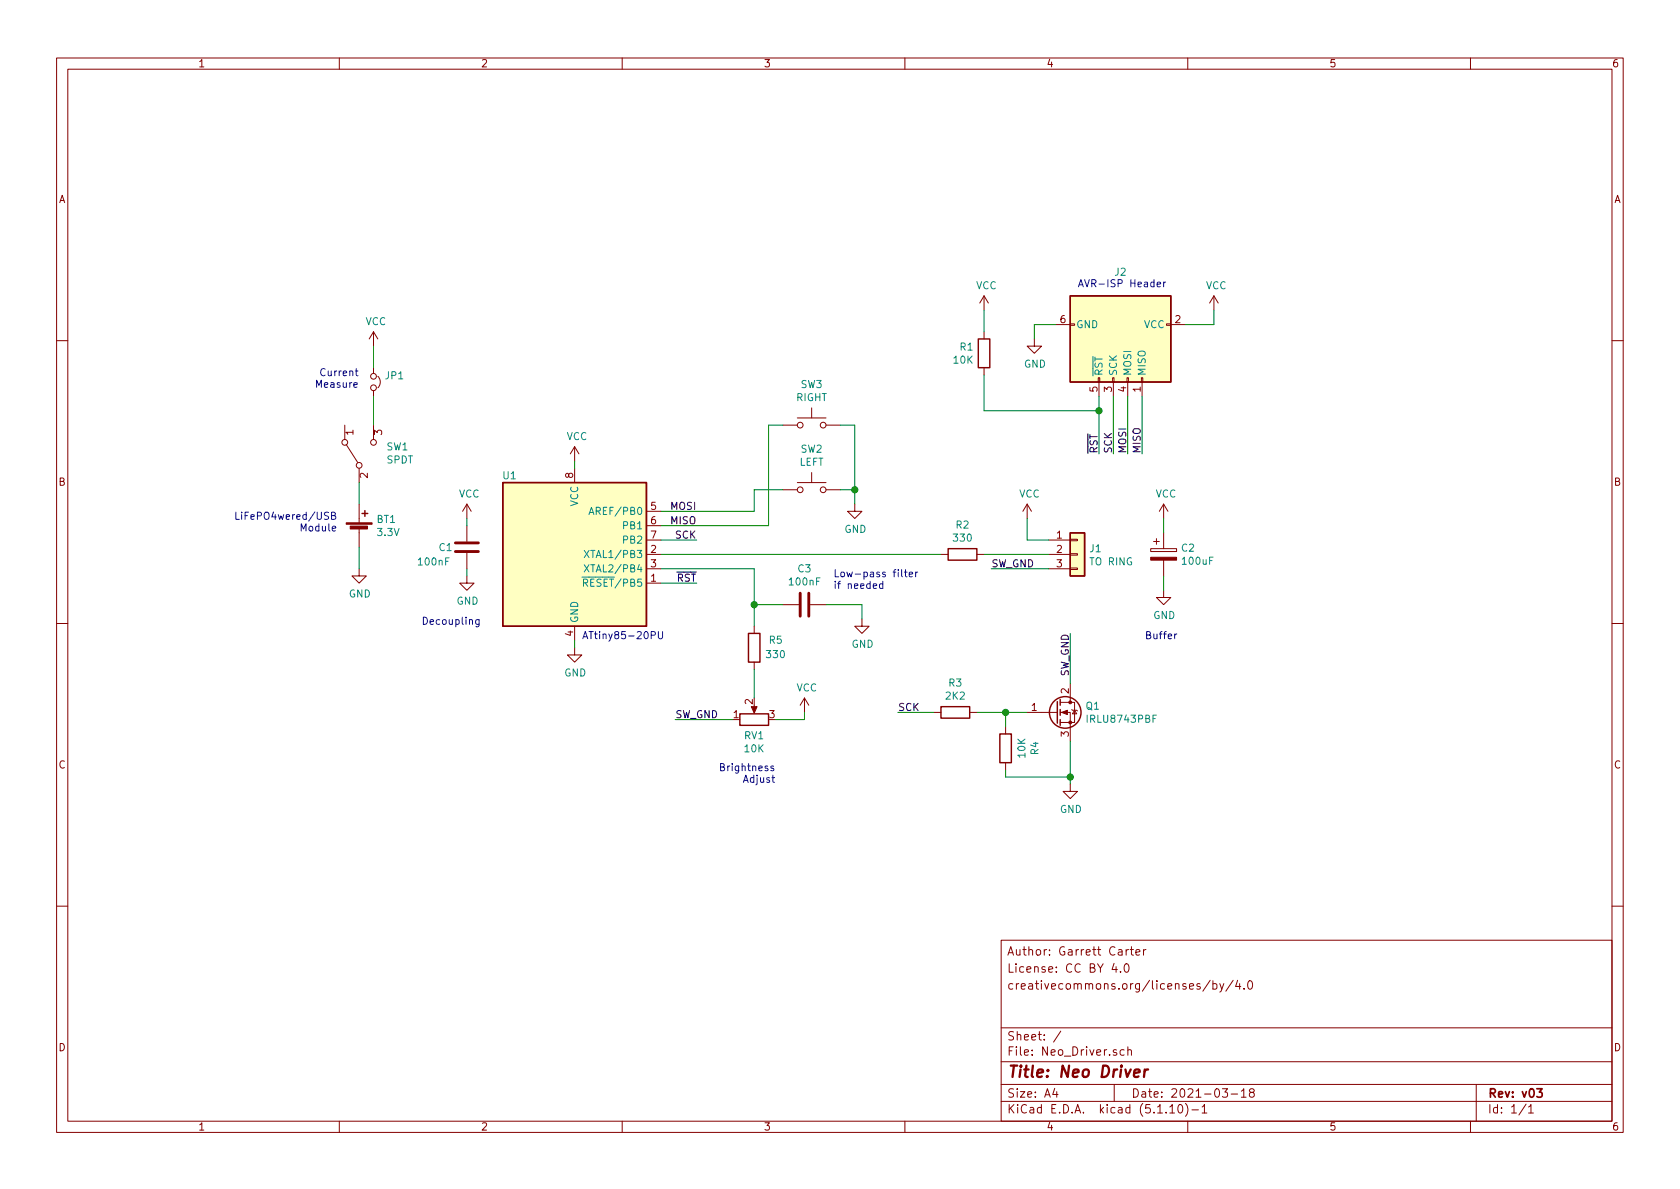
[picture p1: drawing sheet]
EESchema Schematic File Version 4
EELAYER 30 0
EELAYER END
$Descr A4 11693 8268
encoding utf-8
Sheet 1 1
Title "Neo Driver"
Date "2021-03-18"
Rev "v03"
Comp ""
Comment1 ""
Comment2 "creativecommons.org/licenses/by/4.0"
Comment3 "License: CC BY 4.0"
Comment4 "Author: Garrett Carter"
$EndDescr
$Comp
L Neo_Driver-rescue:VCC-power #PWR05
U 1 1
P 4000 3200
F 0 "#PWR05" H 4000 3050 50  0001 C CNN
F 1 "VCC" H 4017 3373 50  0000 C CNN
F 2 "" H 4000 3200 50  0001 C CNN
F 3 "" H 4000 3200 50  0001 C CNN
	1    4000 3200
	1    0    0    -1  
$EndComp
$Comp
L Neo_Driver-rescue:ATtiny85-20PU-MCU_Microchip_ATtiny U1
U 1 1
P 4000 3850
F 0 "U1" H 3600 4400 50  0000 R CNN
F 1 "ATtiny85" H 4500 3300 50  0001 R CNN
F 2 "Package_DIP:DIP-8_W7.62mm_Socket" H 4000 3850 50  0001 C CIN
F 3 "http://ww1.microchip.com/downloads/en/DeviceDoc/atmel-2586-avr-8-bit-microcontroller-attiny25-attiny45-attiny85_datasheet.pdf" H 4000 3850 50  0001 C CNN
	1    4000 3850
	1    0    0    -1  
$EndComp
$Comp
L Neo_Driver-rescue:GND-power #PWR06
U 1 1
P 4000 4500
F 0 "#PWR06" H 4000 4250 50  0001 C CNN
F 1 "GND" H 4005 4327 50  0000 C CNN
F 2 "" H 4000 4500 50  0001 C CNN
F 3 "" H 4000 4500 50  0001 C CNN
	1    4000 4500
	1    0    0    -1  
$EndComp
$Comp
L Neo_Driver-rescue:Battery_Cell-Device BT1
U 1 1
P 2500 3700
F 0 "BT1" H 2618 3796 50  0000 L CNN
F 1 "3.3V" H 2618 3705 50  0000 L CNN
F 2 "Neo_Driver:LiFePO4wered_USB_Slim" V 2500 3760 50  0001 C CNN
F 3 "~" V 2500 3760 50  0001 C CNN
	1    2500 3700
	1    0    0    -1  
$EndComp
$Comp
L Neo_Driver-rescue:VCC-power #PWR01
U 1 1
P 2600 2400
F 0 "#PWR01" H 2600 2250 50  0001 C CNN
F 1 "VCC" H 2617 2573 50  0000 C CNN
F 2 "" H 2600 2400 50  0001 C CNN
F 3 "" H 2600 2400 50  0001 C CNN
	1    2600 2400
	1    0    0    -1  
$EndComp
$Comp
L Neo_Driver-rescue:GND-power #PWR02
U 1 1
P 2500 3950
F 0 "#PWR02" H 2500 3700 50  0001 C CNN
F 1 "GND" H 2505 3777 50  0000 C CNN
F 2 "" H 2500 3950 50  0001 C CNN
F 3 "" H 2500 3950 50  0001 C CNN
	1    2500 3950
	1    0    0    -1  
$EndComp
Wire Wire Line
	2500 3350 2500 3500
Wire Wire Line
	2500 3800 2500 3950
$Comp
L Neo_Driver-rescue:GND-power #PWR016
U 1 1
P 7200 2350
F 0 "#PWR016" H 7200 2100 50  0001 C CNN
F 1 "GND" H 7205 2177 50  0000 C CNN
F 2 "" H 7200 2350 50  0001 C CNN
F 3 "" H 7200 2350 50  0001 C CNN
	1    7200 2350
	1    0    0    -1  
$EndComp
$Comp
L Neo_Driver-rescue:VCC-power #PWR017
U 1 1
P 8450 2150
F 0 "#PWR017" H 8450 2000 50  0001 C CNN
F 1 "VCC" H 8467 2323 50  0000 C CNN
F 2 "" H 8450 2150 50  0001 C CNN
F 3 "" H 8450 2150 50  0001 C CNN
	1    8450 2150
	1    0    0    -1  
$EndComp
$Comp
L Neo_Driver-rescue:VCC-power #PWR014
U 1 1
P 7150 3600
F 0 "#PWR014" H 7150 3450 50  0001 C CNN
F 1 "VCC" H 7167 3773 50  0000 C CNN
F 2 "" H 7150 3600 50  0001 C CNN
F 3 "" H 7150 3600 50  0001 C CNN
	1    7150 3600
	1    0    0    -1  
$EndComp
$Comp
L Neo_Driver-rescue:GND-power #PWR015
U 1 1
P 7450 5450
F 0 "#PWR015" H 7450 5200 50  0001 C CNN
F 1 "GND" H 7455 5277 50  0000 C CNN
F 2 "" H 7450 5450 50  0001 C CNN
F 3 "" H 7450 5450 50  0001 C CNN
	1    7450 5450
	1    0    0    -1  
$EndComp
Wire Wire Line
	7450 4400 7450 4750
Wire Wire Line
	7300 3750 7150 3750
Wire Wire Line
	7150 3750 7150 3600
Wire Wire Line
	7650 2850 7650 2750
$Comp
L Neo_Driver-rescue:AVR-ISP-6-Connector J2
U 1 1
P 7750 2350
F 0 "J2" V 7283 2400 50  0000 C CNN
F 1 "ISP" V 7374 2400 50  0001 C CNN
F 2 "Connector_IDC:IDC-Header_2x03_P2.54mm_Horizontal" V 7500 2400 50  0001 C CNN
F 3 " ~" H 6475 1800 50  0001 C CNN
	1    7750 2350
	0    1    1    0   
$EndComp
$Comp
L Neo_Driver-rescue:VCC-power #PWR013
U 1 1
P 6850 2150
F 0 "#PWR013" H 6850 2000 50  0001 C CNN
F 1 "VCC" H 6867 2323 50  0000 C CNN
F 2 "" H 6850 2150 50  0001 C CNN
F 3 "" H 6850 2150 50  0001 C CNN
	1    6850 2150
	1    0    0    -1  
$EndComp
Wire Wire Line
	6850 2150 6850 2300
Wire Wire Line
	6850 2600 6850 2850
$Comp
L Neo_Driver-rescue:R-Device R1
U 1 1
P 6850 2450
F 0 "R1" H 6920 2496 50  0000 L CNN
F 1 "10K" H 6920 2405 50  0000 L CNN
F 2 "Resistor_THT:R_Axial_DIN0207_L6.3mm_D2.5mm_P7.62mm_Horizontal" V 6780 2450 50  0001 C CNN
F 3 "~" H 6850 2450 50  0001 C CNN
	1    6850 2450
	-1   0    0    -1  
$EndComp
Wire Wire Line
	7750 3150 7750 2750
Wire Wire Line
	7850 3150 7850 2750
Wire Wire Line
	7950 3150 7950 2750
$Comp
L Neo_Driver-rescue:GND-power #PWR010
U 1 1
P 5950 3500
F 0 "#PWR010" H 5950 3250 50  0001 C CNN
F 1 "GND" H 5955 3327 50  0000 C CNN
F 2 "" H 5950 3500 50  0001 C CNN
F 3 "" H 5950 3500 50  0001 C CNN
	1    5950 3500
	1    0    0    -1  
$EndComp
$Comp
L Neo_Driver-rescue:R_POT-Device RV1
U 1 1
P 5250 5000
F 0 "RV1" V 5135 5000 50  0000 C CNN
F 1 "10K" V 5044 5000 50  0000 C CNN
F 2 "Potentiometer_THT:Potentiometer_Bourns_3386P_Vertical" H 5250 5000 50  0001 C CNN
F 3 "~" H 5250 5000 50  0001 C CNN
	1    5250 5000
	0    -1   -1   0   
$EndComp
Wire Wire Line
	4700 5000 5100 5000
$Comp
L Neo_Driver-rescue:VCC-power #PWR09
U 1 1
P 5600 4950
F 0 "#PWR09" H 5600 4800 50  0001 C CNN
F 1 "VCC" H 5617 5123 50  0000 C CNN
F 2 "" H 5600 4950 50  0001 C CNN
F 3 "" H 5600 4950 50  0001 C CNN
	1    5600 4950
	1    0    0    -1  
$EndComp
Wire Wire Line
	5400 5000 5600 5000
Wire Wire Line
	5600 5000 5600 4950
Wire Wire Line
	4600 3950 5250 3950
Wire Wire Line
	5250 3950 5250 4200
$Comp
L Neo_Driver-rescue:R-Device R2
U 1 1
P 6700 3850
F 0 "R2" V 6493 3850 50  0000 C CNN
F 1 "330" V 6584 3850 50  0000 C CNN
F 2 "Resistor_THT:R_Axial_DIN0207_L6.3mm_D2.5mm_P7.62mm_Horizontal" V 6630 3850 50  0001 C CNN
F 3 "~" H 6700 3850 50  0001 C CNN
	1    6700 3850
	0    1    1    0   
$EndComp
Wire Wire Line
	6850 3850 7300 3850
$Comp
L Neo_Driver-rescue:CP-Device C2
U 1 1
P 8100 3850
F 0 "C2" H 8218 3896 50  0000 L CNN
F 1 "100uF" H 8218 3805 50  0000 L CNN
F 2 "Capacitor_THT:CP_Radial_D5.0mm_P2.00mm" H 8138 3700 50  0001 C CNN
F 3 "~" H 8100 3850 50  0001 C CNN
	1    8100 3850
	1    0    0    -1  
$EndComp
$Comp
L Neo_Driver-rescue:VCC-power #PWR011
U 1 1
P 8100 3600
F 0 "#PWR011" H 8100 3450 50  0001 C CNN
F 1 "VCC" H 8117 3773 50  0000 C CNN
F 2 "" H 8100 3600 50  0001 C CNN
F 3 "" H 8100 3600 50  0001 C CNN
	1    8100 3600
	1    0    0    -1  
$EndComp
$Comp
L Neo_Driver-rescue:GND-power #PWR012
U 1 1
P 8100 4100
F 0 "#PWR012" H 8100 3850 50  0001 C CNN
F 1 "GND" H 8105 3927 50  0000 C CNN
F 2 "" H 8100 4100 50  0001 C CNN
F 3 "" H 8100 4100 50  0001 C CNN
	1    8100 4100
	1    0    0    -1  
$EndComp
Wire Wire Line
	8100 3600 8100 3700
Wire Wire Line
	8100 4000 8100 4100
Text Label 7950 3150 1    50   ~ 0
MISO
Text Label 7850 3150 1    50   ~ 0
MOSI
Text Label 7750 3150 1    50   ~ 0
SCK
Text Label 7650 3150 1    50   ~ 0
~RST
Wire Wire Line
	7650 2850 7650 3150
Connection ~ 7650 2850
Text Label 4850 4050 2    50   ~ 0
~RST
Wire Wire Line
	4600 4050 4850 4050
Text Label 4850 3650 2    50   ~ 0
MISO
Text Label 4850 3750 2    50   ~ 0
SCK
Text Label 4850 3550 2    50   ~ 0
MOSI
Wire Wire Line
	4600 3750 4850 3750
Wire Wire Line
	4600 3550 5250 3550
Wire Wire Line
	4600 3650 5350 3650
Wire Wire Line
	6850 2850 7650 2850
$Comp
L Neo_Driver-rescue:C-Device C1
U 1 1
P 3250 3800
F 0 "C1" H 3050 3800 50  0000 L CNN
F 1 "100nF" H 2900 3700 50  0000 L CNN
F 2 "Capacitor_THT:C_Disc_D3.8mm_W2.6mm_P2.50mm" H 3288 3650 50  0001 C CNN
F 3 "~" H 3250 3800 50  0001 C CNN
	1    3250 3800
	1    0    0    -1  
$EndComp
$Comp
L Neo_Driver-rescue:VCC-power #PWR03
U 1 1
P 3250 3600
F 0 "#PWR03" H 3250 3450 50  0001 C CNN
F 1 "VCC" H 3267 3773 50  0000 C CNN
F 2 "" H 3250 3600 50  0001 C CNN
F 3 "" H 3250 3600 50  0001 C CNN
	1    3250 3600
	1    0    0    -1  
$EndComp
Wire Wire Line
	3250 3600 3250 3650
Wire Wire Line
	4000 3200 4000 3250
Wire Wire Line
	4000 4450 4000 4500
$Comp
L Neo_Driver-rescue:GND-power #PWR04
U 1 1
P 3250 4000
F 0 "#PWR04" H 3250 3750 50  0001 C CNN
F 1 "GND" H 3255 3827 50  0000 C CNN
F 2 "" H 3250 4000 50  0001 C CNN
F 3 "" H 3250 4000 50  0001 C CNN
	1    3250 4000
	1    0    0    -1  
$EndComp
Wire Wire Line
	3250 3950 3250 4000
$Comp
L Neo_Driver-rescue:SW_SPDT-Switch SW1
U 1 1
P 2500 3150
F 0 "SW1" V 2546 2962 50  0000 R CNN
F 1 "SPDT" V 2455 2962 50  0000 R CNN
F 2 "Neo_Driver:SW_Slide_SPDT_8.6x3.7mm_P2.50mm" H 2500 3150 50  0001 C CNN
F 3 "~" H 2500 3150 50  0001 C CNN
	1    2500 3150
	0    -1   -1   0   
$EndComp
Wire Wire Line
	2600 2400 2600 2550
Wire Wire Line
	4600 3850 6550 3850
$Comp
L Neo_Driver-rescue:Conn_01x03-Connector_Generic J1
U 1 1
P 7500 3850
F 0 "J1" H 7580 3892 50  0000 L CNN
F 1 "TO RING" H 7580 3801 50  0000 L CNN
F 2 "Connector_JST:JST_XH_B3B-XH-A_1x03_P2.50mm_Vertical" H 7500 3850 50  0001 C CNN
F 3 "~" H 7500 3850 50  0001 C CNN
	1    7500 3850
	1    0    0    -1  
$EndComp
Wire Wire Line
	7350 2250 7200 2250
Wire Wire Line
	7200 2250 7200 2350
Wire Wire Line
	8250 2250 8450 2250
Wire Wire Line
	8450 2250 8450 2150
$Comp
L Neo_Driver-rescue:Jumper_NC_Small-Device JP1
U 1 1
P 2600 2650
F 0 "JP1" V 2554 2725 50  0000 L CNN
F 1 "CURR MEAS" V 2645 2725 50  0001 L CNN
F 2 "Connector_PinHeader_2.54mm:PinHeader_1x02_P2.54mm_Vertical" H 2600 2650 50  0001 C CNN
F 3 "~" H 2600 2650 50  0001 C CNN
	1    2600 2650
	0    1    1    0   
$EndComp
Wire Wire Line
	2600 2750 2600 2950
$Comp
L Neo_Driver-rescue:IRLZ44N-Transistor_FET Q1
U 1 1
P 7350 4950
F 0 "Q1" H 7554 4996 50  0000 L CNN
F 1 "IRLU8743PBF" H 7554 4905 50  0000 L CNN
F 2 "Package_TO_SOT_THT:TO-251-3_Vertical" H 7600 4875 50  0001 L CIN
F 3 "" H 7350 4950 50  0001 L CNN
	1    7350 4950
	1    0    0    -1  
$EndComp
$Comp
L Neo_Driver-rescue:R-Device R3
U 1 1
P 6650 4950
F 0 "R3" V 6443 4950 50  0000 C CNN
F 1 "2K2" V 6534 4950 50  0000 C CNN
F 2 "Resistor_THT:R_Axial_DIN0207_L6.3mm_D2.5mm_P7.62mm_Horizontal" V 6580 4950 50  0001 C CNN
F 3 "~" H 6650 4950 50  0001 C CNN
	1    6650 4950
	0    1    1    0   
$EndComp
Wire Wire Line
	7150 4950 7000 4950
Wire Wire Line
	7450 5150 7450 5400
Wire Wire Line
	7000 5350 7000 5400
Wire Wire Line
	7000 5400 7450 5400
Connection ~ 7450 5400
Wire Wire Line
	7450 5400 7450 5450
Wire Wire Line
	7000 4950 7000 5050
$Comp
L Neo_Driver-rescue:R-Device R4
U 1 1
P 7000 5200
F 0 "R4" V 6793 5200 50  0000 C CNN
F 1 "10K" V 6884 5200 50  0000 C CNN
F 2 "Resistor_THT:R_Axial_DIN0207_L6.3mm_D2.5mm_P7.62mm_Horizontal" V 6930 5200 50  0001 C CNN
F 3 "~" H 7000 5200 50  0001 C CNN
	1    7000 5200
	-1   0    0    1   
$EndComp
Wire Wire Line
	6800 4950 7000 4950
Connection ~ 7000 4950
Text Label 6250 4950 0    50   ~ 0
SCK
Wire Wire Line
	6500 4950 6250 4950
Text Label 7450 4400 3    50   ~ 0
SW_GND
Text Label 6900 3950 0    50   ~ 0
SW_GND
Wire Wire Line
	6900 3950 7300 3950
Text Label 4700 5000 0    50   ~ 0
SW_GND
$Comp
L Neo_Driver-rescue:C-Device C3
U 1 1
P 5600 4200
F 0 "C3" V 5348 4200 50  0000 C CNN
F 1 "100nF" V 5439 4200 50  0000 C CNN
F 2 "Capacitor_THT:C_Disc_D3.8mm_W2.6mm_P2.50mm" H 5638 4050 50  0001 C CNN
F 3 "~" H 5600 4200 50  0001 C CNN
	1    5600 4200
	0    1    1    0   
$EndComp
Wire Wire Line
	5450 4200 5250 4200
Wire Wire Line
	5250 4650 5250 4850
$Comp
L Neo_Driver-rescue:GND-power #PWR07
U 1 1
P 6000 4300
F 0 "#PWR07" H 6000 4050 50  0001 C CNN
F 1 "GND" H 6005 4127 50  0000 C CNN
F 2 "" H 6000 4300 50  0001 C CNN
F 3 "" H 6000 4300 50  0001 C CNN
	1    6000 4300
	1    0    0    -1  
$EndComp
Wire Wire Line
	5750 4200 6000 4200
Wire Wire Line
	6000 4200 6000 4300
Text Notes 3350 4350 2    50   ~ 0
Decoupling
Text Notes 8200 4450 2    50   ~ 0
Buffer
Text Notes 5800 4100 0    50   ~ 0
Low-pass filter\nif needed
$Comp
L Neo_Driver-rescue:R-Device R5
U 1 1
P 5250 4500
F 0 "R5" H 5100 4450 50  0000 C CNN
F 1 "330" H 5100 4550 50  0000 C CNN
F 2 "Resistor_THT:R_Axial_DIN0207_L6.3mm_D2.5mm_P7.62mm_Horizontal" V 5180 4500 50  0001 C CNN
F 3 "~" H 5250 4500 50  0001 C CNN
	1    5250 4500
	-1   0    0    1   
$EndComp
Wire Wire Line
	5250 4350 5250 4200
Connection ~ 5250 4200
Text Notes 2350 3700 2    50   ~ 0
LiFePO4wered/USB\nModule
Wire Wire Line
	5350 2950 5450 2950
Wire Wire Line
	5250 3550 5250 3400
Wire Wire Line
	5350 2950 5350 3650
$Comp
L Neo_Driver-rescue:SW_Push-Switch SW2
U 1 1
P 5650 3400
F 0 "SW2" H 5650 3685 50  0000 C CNN
F 1 "LEFT" H 5650 3594 50  0000 C CNN
F 2 "Button_Switch_THT:SW_PUSH_6mm_H5mm" H 5650 3600 50  0001 C CNN
F 3 "~" H 5650 3600 50  0001 C CNN
	1    5650 3400
	1    0    0    -1  
$EndComp
Wire Wire Line
	5250 3400 5450 3400
Wire Wire Line
	5850 2950 5950 2950
Wire Wire Line
	5950 2950 5950 3400
Wire Wire Line
	5850 3400 5950 3400
Connection ~ 5950 3400
Wire Wire Line
	5950 3400 5950 3500
Text Notes 5400 5450 2    50   ~ 0
Brightness\nAdjust
Text Notes 2500 2700 2    50   ~ 0
Current\nMeasure
$Comp
L Neo_Driver-rescue:SW_Push-Switch SW3
U 1 1
P 5650 2950
F 0 "SW3" H 5650 3235 50  0000 C CNN
F 1 "RIGHT" H 5650 3144 50  0000 C CNN
F 2 "Button_Switch_THT:SW_PUSH_6mm_H5mm" H 5650 3150 50  0001 C CNN
F 3 "~" H 5650 3150 50  0001 C CNN
	1    5650 2950
	1    0    0    -1  
$EndComp
Text Notes 4050 4450 0    50   ~ 0
ATtiny85-20PU
Text Notes 7500 2000 0    50   ~ 0
AVR-ISP Header
$EndSCHEMATC
